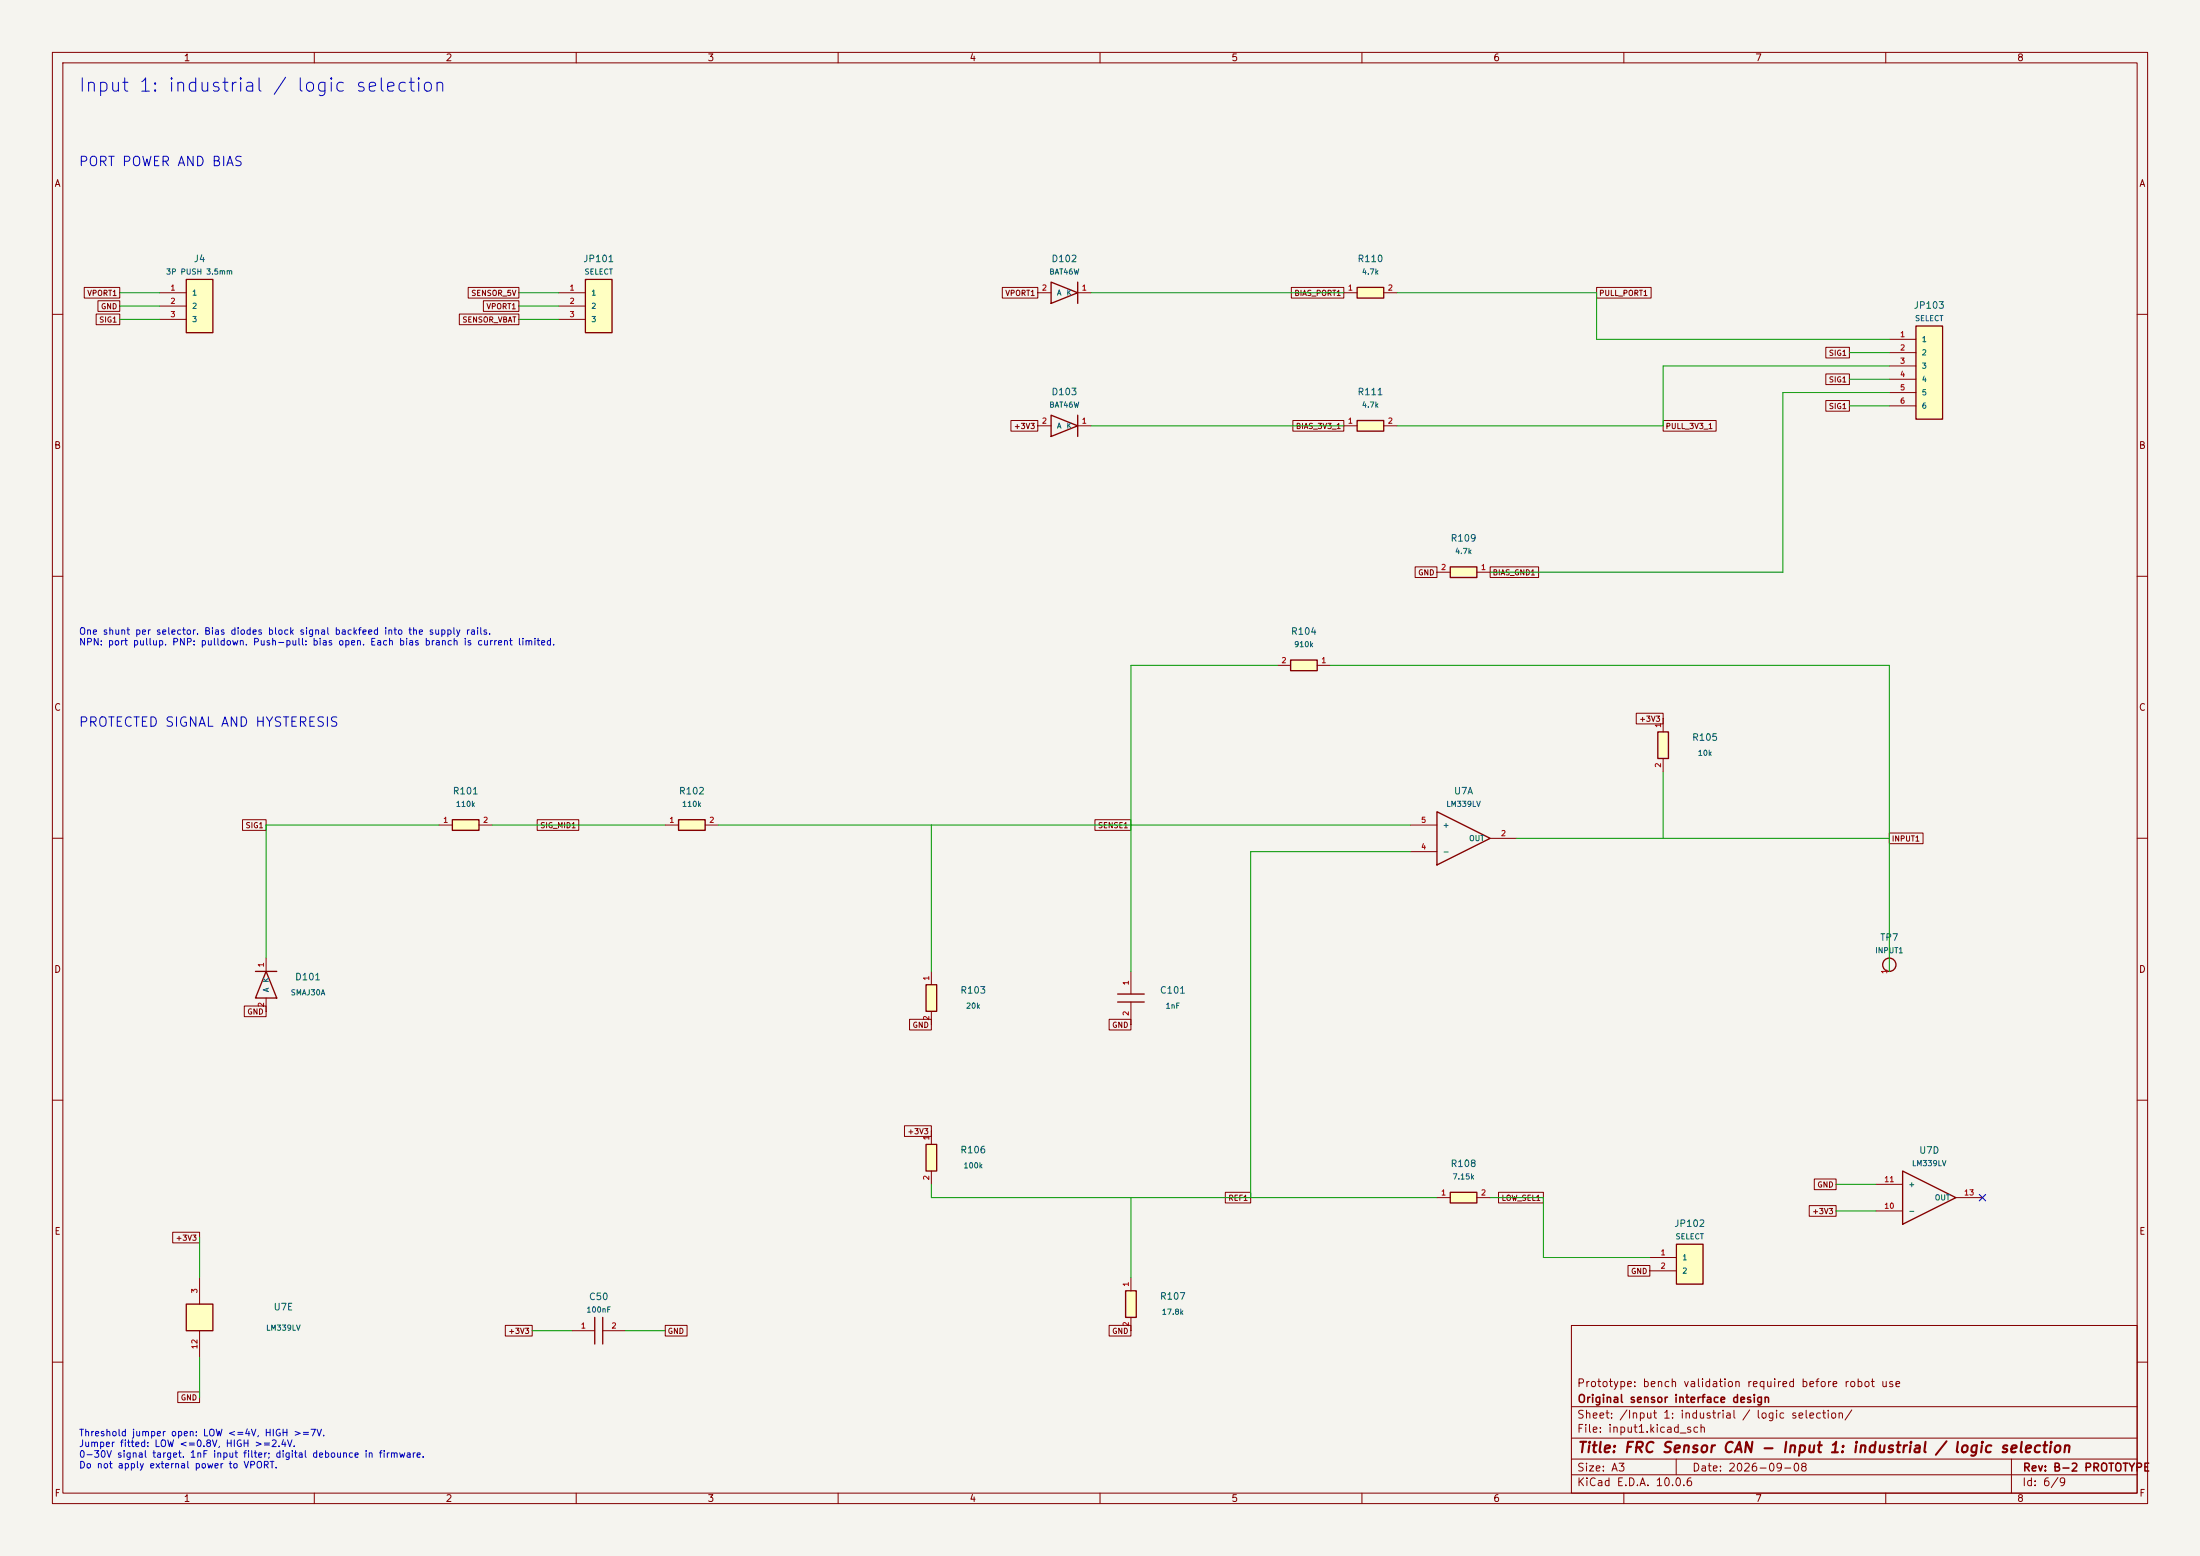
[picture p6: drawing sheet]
(kicad_sch (version 20250114) (generator "eeschema") (paper "A3")
(title_block (title "FRC Sensor CAN - Input 1: industrial / logic selection") (date "2026-09-08") (rev "B-2 PROTOTYPE") (company "Original sensor interface design") (comment 1 "Prototype: bench validation required before robot use"))
(lib_symbols
(symbol "FRC_Sensor_CAN:C" (pin_names (offset 1.016)) (in_bom yes) (on_board yes)
(property "Reference" "C" (at 0 10 0) (effects (font (size 1.27 1.27))))
(property "Value" "C" (at 0 7 0) (effects (font (size 1.27 1.27))))
(property "Footprint" "" (at 0 0 0) (effects (font (size 1.27 1.27)) (hide yes)))
(property "Datasheet" "" (at 0 0 0) (effects (font (size 1.27 1.27)) (hide yes)))
(symbol "C_1_1" (polyline (pts (xy -0.762 -2.54) (xy -0.762 2.54)) (stroke (width 0.254) (type default)) (fill (type none)))(polyline (pts (xy 0.762 -2.54) (xy 0.762 2.54)) (stroke (width 0.254) (type default)) (fill (type none)))
(pin passive line (at -5.08 0 0) (length 4.318) (name "" (effects (font (size 1.016 1.016)))) (number "1" (effects (font (size 1.016 1.016)))))
(pin passive line (at 5.08 0 180) (length 4.318) (name "" (effects (font (size 1.016 1.016)))) (number "2" (effects (font (size 1.016 1.016)))))))
(symbol "FRC_Sensor_CAN:COMP4" (pin_names (offset 1.016)) (in_bom yes) (on_board yes)
(property "Reference" "U" (at 0 10 0) (effects (font (size 1.27 1.27))))
(property "Value" "COMP4" (at 0 7 0) (effects (font (size 1.27 1.27))))
(property "Footprint" "" (at 0 0 0) (effects (font (size 1.27 1.27)) (hide yes)))
(property "Datasheet" "" (at 0 0 0) (effects (font (size 1.27 1.27)) (hide yes)))
(symbol "COMP4_1_1" (polyline (pts (xy -5.08 -5.08) (xy -5.08 5.08) (xy 5.08 0) (xy -5.08 -5.08)) (stroke (width 0.254) (type default)) (fill (type none)))
(pin input line (at -10.16 2.54 0) (length 5.08) (name "+" (effects (font (size 1.016 1.016)))) (number "5" (effects (font (size 1.016 1.016)))))
(pin input line (at -10.16 -2.54 0) (length 5.08) (name "-" (effects (font (size 1.016 1.016)))) (number "4" (effects (font (size 1.016 1.016)))))
(pin open_collector line (at 10.16 0 180) (length 5.08) (name "OUT" (effects (font (size 1.016 1.016)))) (number "2" (effects (font (size 1.016 1.016))))))
(symbol "COMP4_2_1" (polyline (pts (xy -5.08 -5.08) (xy -5.08 5.08) (xy 5.08 0) (xy -5.08 -5.08)) (stroke (width 0.254) (type default)) (fill (type none)))
(pin input line (at -10.16 2.54 0) (length 5.08) (name "+" (effects (font (size 1.016 1.016)))) (number "7" (effects (font (size 1.016 1.016)))))
(pin input line (at -10.16 -2.54 0) (length 5.08) (name "-" (effects (font (size 1.016 1.016)))) (number "6" (effects (font (size 1.016 1.016)))))
(pin open_collector line (at 10.16 0 180) (length 5.08) (name "OUT" (effects (font (size 1.016 1.016)))) (number "1" (effects (font (size 1.016 1.016))))))
(symbol "COMP4_3_1" (polyline (pts (xy -5.08 -5.08) (xy -5.08 5.08) (xy 5.08 0) (xy -5.08 -5.08)) (stroke (width 0.254) (type default)) (fill (type none)))
(pin input line (at -10.16 2.54 0) (length 5.08) (name "+" (effects (font (size 1.016 1.016)))) (number "9" (effects (font (size 1.016 1.016)))))
(pin input line (at -10.16 -2.54 0) (length 5.08) (name "-" (effects (font (size 1.016 1.016)))) (number "8" (effects (font (size 1.016 1.016)))))
(pin open_collector line (at 10.16 0 180) (length 5.08) (name "OUT" (effects (font (size 1.016 1.016)))) (number "14" (effects (font (size 1.016 1.016))))))
(symbol "COMP4_4_1" (polyline (pts (xy -5.08 -5.08) (xy -5.08 5.08) (xy 5.08 0) (xy -5.08 -5.08)) (stroke (width 0.254) (type default)) (fill (type none)))
(pin input line (at -10.16 2.54 0) (length 5.08) (name "+" (effects (font (size 1.016 1.016)))) (number "11" (effects (font (size 1.016 1.016)))))
(pin input line (at -10.16 -2.54 0) (length 5.08) (name "-" (effects (font (size 1.016 1.016)))) (number "10" (effects (font (size 1.016 1.016)))))
(pin open_collector line (at 10.16 0 180) (length 5.08) (name "OUT" (effects (font (size 1.016 1.016)))) (number "13" (effects (font (size 1.016 1.016))))))
(symbol "COMP4_5_1" (rectangle (start -2.54 2.54) (end 2.54 -2.54) (stroke (width .254) (type default)) (fill (type background)))
(pin power_in line (at 0 7.62 270) (length 5.08) (name "" (effects (font (size 1.016 1.016)))) (number "3" (effects (font (size 1.016 1.016)))))
(pin power_in line (at 0 -7.62 90) (length 5.08) (name "" (effects (font (size 1.016 1.016)))) (number "12" (effects (font (size 1.016 1.016)))))))
(symbol "FRC_Sensor_CAN:CONN2" (pin_names (offset 1.016)) (in_bom yes) (on_board yes)
(property "Reference" "J" (at 0 10 0) (effects (font (size 1.27 1.27))))
(property "Value" "CONN2" (at 0 7 0) (effects (font (size 1.27 1.27))))
(property "Footprint" "" (at 0 0 0) (effects (font (size 1.27 1.27)) (hide yes)))
(property "Datasheet" "" (at 0 0 0) (effects (font (size 1.27 1.27)) (hide yes)))
(symbol "CONN2_1_1" (rectangle (start -2.54 3.81) (end 2.54 -3.81) (stroke (width .254) (type default)) (fill (type background)))
(pin passive line (at -7.62 1.27 0) (length 5.08) (name "1" (effects (font (size 1.016 1.016)))) (number "1" (effects (font (size 1.016 1.016)))))
(pin passive line (at -7.62 -1.27 0) (length 5.08) (name "2" (effects (font (size 1.016 1.016)))) (number "2" (effects (font (size 1.016 1.016)))))))
(symbol "FRC_Sensor_CAN:CONN3" (pin_names (offset 1.016)) (in_bom yes) (on_board yes)
(property "Reference" "J" (at 0 10 0) (effects (font (size 1.27 1.27))))
(property "Value" "CONN3" (at 0 7 0) (effects (font (size 1.27 1.27))))
(property "Footprint" "" (at 0 0 0) (effects (font (size 1.27 1.27)) (hide yes)))
(property "Datasheet" "" (at 0 0 0) (effects (font (size 1.27 1.27)) (hide yes)))
(symbol "CONN3_1_1" (rectangle (start -2.54 5.08) (end 2.54 -5.08) (stroke (width .254) (type default)) (fill (type background)))
(pin passive line (at -7.62 2.54 0) (length 5.08) (name "1" (effects (font (size 1.016 1.016)))) (number "1" (effects (font (size 1.016 1.016)))))
(pin passive line (at -7.62 0 0) (length 5.08) (name "2" (effects (font (size 1.016 1.016)))) (number "2" (effects (font (size 1.016 1.016)))))
(pin passive line (at -7.62 -2.54 0) (length 5.08) (name "3" (effects (font (size 1.016 1.016)))) (number "3" (effects (font (size 1.016 1.016)))))))
(symbol "FRC_Sensor_CAN:CONN6" (pin_names (offset 1.016)) (in_bom yes) (on_board yes)
(property "Reference" "J" (at 0 10 0) (effects (font (size 1.27 1.27))))
(property "Value" "CONN6" (at 0 7 0) (effects (font (size 1.27 1.27))))
(property "Footprint" "" (at 0 0 0) (effects (font (size 1.27 1.27)) (hide yes)))
(property "Datasheet" "" (at 0 0 0) (effects (font (size 1.27 1.27)) (hide yes)))
(symbol "CONN6_1_1" (rectangle (start -2.54 8.89) (end 2.54 -8.89) (stroke (width .254) (type default)) (fill (type background)))
(pin passive line (at -7.62 6.35 0) (length 5.08) (name "1" (effects (font (size 1.016 1.016)))) (number "1" (effects (font (size 1.016 1.016)))))
(pin passive line (at -7.62 3.81 0) (length 5.08) (name "2" (effects (font (size 1.016 1.016)))) (number "2" (effects (font (size 1.016 1.016)))))
(pin passive line (at -7.62 1.27 0) (length 5.08) (name "3" (effects (font (size 1.016 1.016)))) (number "3" (effects (font (size 1.016 1.016)))))
(pin passive line (at -7.62 -1.27 0) (length 5.08) (name "4" (effects (font (size 1.016 1.016)))) (number "4" (effects (font (size 1.016 1.016)))))
(pin passive line (at -7.62 -3.81 0) (length 5.08) (name "5" (effects (font (size 1.016 1.016)))) (number "5" (effects (font (size 1.016 1.016)))))
(pin passive line (at -7.62 -6.35 0) (length 5.08) (name "6" (effects (font (size 1.016 1.016)))) (number "6" (effects (font (size 1.016 1.016)))))))
(symbol "FRC_Sensor_CAN:D" (pin_names (offset 1.016)) (in_bom yes) (on_board yes)
(property "Reference" "D" (at 0 10 0) (effects (font (size 1.27 1.27))))
(property "Value" "D" (at 0 7 0) (effects (font (size 1.27 1.27))))
(property "Footprint" "" (at 0 0 0) (effects (font (size 1.27 1.27)) (hide yes)))
(property "Datasheet" "" (at 0 0 0) (effects (font (size 1.27 1.27)) (hide yes)))
(symbol "D_1_1" (polyline (pts (xy -2.54 -2.032) (xy -2.54 2.032) (xy 2.54 0) (xy -2.54 -2.032)) (stroke (width 0.254) (type default)) (fill (type none)))(polyline (pts (xy 2.54 -2.032) (xy 2.54 2.032)) (stroke (width 0.254) (type default)) (fill (type none)))
(pin passive line (at -5.08 0 0) (length 2.54) (name "A" (effects (font (size 1.016 1.016)))) (number "2" (effects (font (size 1.016 1.016)))))
(pin passive line (at 5.08 0 180) (length 2.54) (name "K" (effects (font (size 1.016 1.016)))) (number "1" (effects (font (size 1.016 1.016)))))))
(symbol "FRC_Sensor_CAN:R" (pin_names (offset 1.016)) (in_bom yes) (on_board yes)
(property "Reference" "R" (at 0 10 0) (effects (font (size 1.27 1.27))))
(property "Value" "R" (at 0 7 0) (effects (font (size 1.27 1.27))))
(property "Footprint" "" (at 0 0 0) (effects (font (size 1.27 1.27)) (hide yes)))
(property "Datasheet" "" (at 0 0 0) (effects (font (size 1.27 1.27)) (hide yes)))
(symbol "R_1_1" (rectangle (start -2.54 1.016) (end 2.54 -1.016) (stroke (width .254) (type default)) (fill (type background)))
(pin passive line (at -5.08 0 0) (length 2.54) (name "" (effects (font (size 1.016 1.016)))) (number "1" (effects (font (size 1.016 1.016)))))
(pin passive line (at 5.08 0 180) (length 2.54) (name "" (effects (font (size 1.016 1.016)))) (number "2" (effects (font (size 1.016 1.016)))))))
(symbol "FRC_Sensor_CAN:TP" (pin_names (offset 1.016)) (in_bom yes) (on_board yes)
(property "Reference" "TP" (at 0 10 0) (effects (font (size 1.27 1.27))))
(property "Value" "TP" (at 0 7 0) (effects (font (size 1.27 1.27))))
(property "Footprint" "" (at 0 0 0) (effects (font (size 1.27 1.27)) (hide yes)))
(property "Datasheet" "" (at 0 0 0) (effects (font (size 1.27 1.27)) (hide yes)))
(symbol "TP_1_1" (circle (center 0 1.27) (radius 1.27) (stroke (width .254) (type default)) (fill (type none)))
(pin passive line (at 0 0 90) (length 0) (name "" (effects (font (size 1.016 1.016)))) (number "1" (effects (font (size 1.016 1.016))))))))
(text "Input 1: industrial / logic selection" (at 15 15 0) (effects (font (size 2.54 2.54)) (justify left top)))
(text "PORT POWER AND BIAS" (at 15 30 0) (effects (font (size 1.8 1.8)) (justify left top)))
(wire (pts (xy 30.48 55.88) (xy 22.86 55.88)) (stroke (width 0) (type default)))
(global_label "VPORT1" (shape passive) (at 22.86 55.88 0) (effects (font (size 1.016 1.016)) (justify right)) (property "Intersheetrefs" "${INTERSHEET_REFS}" (at 22.86 55.88 0) (effects (font (size 1.27 1.27)) (hide yes))))
(wire (pts (xy 30.48 58.42) (xy 22.86 58.42)) (stroke (width 0) (type default)))
(global_label "GND" (shape passive) (at 22.86 58.42 0) (effects (font (size 1.016 1.016)) (justify right)) (property "Intersheetrefs" "${INTERSHEET_REFS}" (at 22.86 58.42 0) (effects (font (size 1.27 1.27)) (hide yes))))
(wire (pts (xy 30.48 60.96) (xy 22.86 60.96)) (stroke (width 0) (type default)))
(global_label "SIG1" (shape passive) (at 22.86 60.96 0) (effects (font (size 1.016 1.016)) (justify right)) (property "Intersheetrefs" "${INTERSHEET_REFS}" (at 22.86 60.96 0) (effects (font (size 1.27 1.27)) (hide yes))))
(symbol (lib_id "FRC_Sensor_CAN:CONN3") (at 38.1 58.42 0) (unit 1) (in_bom yes) (on_board yes) (dnp no) (property "Reference" "J4" (at 38.1 49.38 0) (effects (font (size 1.27 1.27))))(property "Value" "3P PUSH 3.5mm" (at 38.1 51.88 0) (effects (font (size 1.016 1.016))))(property "Footprint" "FRC_Sensor_CAN:Weidmuller_LSF_90_3P" (at 38.1 58.42 0) (effects (font (size 1.27 1.27)) (hide yes)))(property "Datasheet" "" (at 38.1 58.42 0) (effects (font (size 1.27 1.27)) (hide yes)))(property "MPN" "1824430000" (at 38.1 58.42 0) (effects (font (size 1.27 1.27)) (hide yes)))(property "Notes" "Horizontal /90 push-in; 8 mm strip, 7 mm pin-row spacing, two solder pins per pole." (at 38.1 58.42 0) (effects (font (size 1.27 1.27)) (hide yes)))(pin "1")(pin "2")(pin "3") )
(wire (pts (xy 106.68 55.88) (xy 99.06 55.88)) (stroke (width 0) (type default)))
(global_label "SENSOR_5V" (shape passive) (at 99.06 55.88 0) (effects (font (size 1.016 1.016)) (justify right)) (property "Intersheetrefs" "${INTERSHEET_REFS}" (at 99.06 55.88 0) (effects (font (size 1.27 1.27)) (hide yes))))
(wire (pts (xy 106.68 58.42) (xy 99.06 58.42)) (stroke (width 0) (type default)))
(global_label "VPORT1" (shape passive) (at 99.06 58.42 0) (effects (font (size 1.016 1.016)) (justify right)) (property "Intersheetrefs" "${INTERSHEET_REFS}" (at 99.06 58.42 0) (effects (font (size 1.27 1.27)) (hide yes))))
(wire (pts (xy 106.68 60.96) (xy 99.06 60.96)) (stroke (width 0) (type default)))
(global_label "SENSOR_VBAT" (shape passive) (at 99.06 60.96 0) (effects (font (size 1.016 1.016)) (justify right)) (property "Intersheetrefs" "${INTERSHEET_REFS}" (at 99.06 60.96 0) (effects (font (size 1.27 1.27)) (hide yes))))
(symbol (lib_id "FRC_Sensor_CAN:CONN3") (at 114.3 58.42 0) (unit 1) (in_bom yes) (on_board yes) (dnp no) (property "Reference" "JP101" (at 114.3 49.38 0) (effects (font (size 1.27 1.27))))(property "Value" "SELECT" (at 114.3 51.88 0) (effects (font (size 1.016 1.016))))(property "Footprint" "FRC_Sensor_CAN:PinHeader_1x03_P2.00mm_Vertical" (at 114.3 58.42 0) (effects (font (size 1.27 1.27)) (hide yes)))(property "Datasheet" "" (at 114.3 58.42 0) (effects (font (size 1.27 1.27)) (hide yes)))(property "MPN" "M22-2010305" (at 114.3 58.42 0) (effects (font (size 1.27 1.27)) (hide yes)))(property "Notes" "Fit ONE shunt: 1-2=5V, 2-3=VBAT. Never bridge all pins." (at 114.3 58.42 0) (effects (font (size 1.27 1.27)) (hide yes)))(pin "1")(pin "2")(pin "3") )
(wire (pts (xy 360.68 67.31) (xy 353.06 67.31)) (stroke (width 0) (type default)))
(global_label "SIG1" (shape passive) (at 353.06 67.31 0) (effects (font (size 1.016 1.016)) (justify right)) (property "Intersheetrefs" "${INTERSHEET_REFS}" (at 353.06 67.31 0) (effects (font (size 1.27 1.27)) (hide yes))))
(wire (pts (xy 360.68 72.39) (xy 353.06 72.39)) (stroke (width 0) (type default)))
(global_label "SIG1" (shape passive) (at 353.06 72.39 0) (effects (font (size 1.016 1.016)) (justify right)) (property "Intersheetrefs" "${INTERSHEET_REFS}" (at 353.06 72.39 0) (effects (font (size 1.27 1.27)) (hide yes))))
(wire (pts (xy 360.68 77.47) (xy 353.06 77.47)) (stroke (width 0) (type default)))
(global_label "SIG1" (shape passive) (at 353.06 77.47 0) (effects (font (size 1.016 1.016)) (justify right)) (property "Intersheetrefs" "${INTERSHEET_REFS}" (at 353.06 77.47 0) (effects (font (size 1.27 1.27)) (hide yes))))
(symbol (lib_id "FRC_Sensor_CAN:CONN6") (at 368.3 71.12 0) (unit 1) (in_bom yes) (on_board yes) (dnp no) (property "Reference" "JP103" (at 368.3 58.27 0) (effects (font (size 1.27 1.27))))(property "Value" "SELECT" (at 368.3 60.77 0) (effects (font (size 1.016 1.016))))(property "Footprint" "FRC_Sensor_CAN:PinHeader_2x03_P2.00mm_Vertical" (at 368.3 71.12 0) (effects (font (size 1.27 1.27)) (hide yes)))(property "Datasheet" "" (at 368.3 71.12 0) (effects (font (size 1.27 1.27)) (hide yes)))(property "MPN" "M22-2020305" (at 368.3 71.12 0) (effects (font (size 1.27 1.27)) (hide yes)))(property "Notes" "ONE horizontal shunt only:1-2=port pullup,3-4=3V3 pullup,5-6=pulldown. Open=driven input." (at 368.3 71.12 0) (effects (font (size 1.27 1.27)) (hide yes)))(pin "1")(pin "2")(pin "3")(pin "4")(pin "5")(pin "6") )
(symbol (lib_id "FRC_Sensor_CAN:D") (at 203.2 55.88 0) (unit 1) (in_bom yes) (on_board yes) (dnp no) (property "Reference" "D102" (at 203.2 49.38 0) (effects (font (size 1.27 1.27))))(property "Value" "BAT46W" (at 203.2 51.88 0) (effects (font (size 1.016 1.016))))(property "Footprint" "FRC_Sensor_CAN:D_SOD-123" (at 203.2 55.88 0) (effects (font (size 1.27 1.27)) (hide yes)))(property "Datasheet" "" (at 203.2 55.88 0) (effects (font (size 1.27 1.27)) (hide yes)))(property "MPN" "BAT46W-E3-18" (at 203.2 55.88 0) (effects (font (size 1.27 1.27)) (hide yes)))(property "Notes" "" (at 203.2 55.88 0) (effects (font (size 1.27 1.27)) (hide yes)))(pin "2")(pin "1") )
(symbol (lib_id "FRC_Sensor_CAN:R") (at 261.62 55.88 0) (unit 1) (in_bom yes) (on_board yes) (dnp no) (property "Reference" "R110" (at 261.62 49.38 0) (effects (font (size 1.27 1.27))))(property "Value" "4.7k" (at 261.62 51.88 0) (effects (font (size 1.016 1.016))))(property "Footprint" "FRC_Sensor_CAN:R_0805_2012Metric" (at 261.62 55.88 0) (effects (font (size 1.27 1.27)) (hide yes)))(property "Datasheet" "" (at 261.62 55.88 0) (effects (font (size 1.27 1.27)) (hide yes)))(property "MPN" "0805W8F4701T5E" (at 261.62 55.88 0) (effects (font (size 1.27 1.27)) (hide yes)))(property "Notes" "Port pullup. Limits current even with multiple bias shunts fitted. Rev B-2: same-value factory sourcing equivalent." (at 261.62 55.88 0) (effects (font (size 1.27 1.27)) (hide yes)))(pin "1")(pin "2") )
(global_label "VPORT1" (shape passive) (at 198.12 55.88 0) (effects (font (size 1.016 1.016)) (justify right)) (property "Intersheetrefs" "${INTERSHEET_REFS}" (at 198.12 55.88 0) (effects (font (size 1.27 1.27)) (hide yes))))
(wire (pts (xy 208.28 55.88) (xy 256.54 55.88)) (stroke (width 0) (type default)))
(global_label "BIAS_PORT1" (shape passive) (at 256.54 55.88 0) (effects (font (size 1.016 1.016)) (justify right)) (property "Intersheetrefs" "${INTERSHEET_REFS}" (at 256.54 55.88 0) (effects (font (size 1.27 1.27)) (hide yes))))
(wire (pts (xy 266.7 55.88) (xy 304.8 55.88)) (stroke (width 0) (type default)))
(wire (pts (xy 304.8 55.88) (xy 304.8 64.77)) (stroke (width 0) (type default)))
(wire (pts (xy 304.8 64.77) (xy 360.68 64.77)) (stroke (width 0) (type default)))
(global_label "PULL_PORT1" (shape passive) (at 304.8 55.88 180) (effects (font (size 1.016 1.016)) (justify left)) (property "Intersheetrefs" "${INTERSHEET_REFS}" (at 304.8 55.88 0) (effects (font (size 1.27 1.27)) (hide yes))))
(symbol (lib_id "FRC_Sensor_CAN:D") (at 203.2 81.28 0) (unit 1) (in_bom yes) (on_board yes) (dnp no) (property "Reference" "D103" (at 203.2 74.78 0) (effects (font (size 1.27 1.27))))(property "Value" "BAT46W" (at 203.2 77.28 0) (effects (font (size 1.016 1.016))))(property "Footprint" "FRC_Sensor_CAN:D_SOD-123" (at 203.2 81.28 0) (effects (font (size 1.27 1.27)) (hide yes)))(property "Datasheet" "" (at 203.2 81.28 0) (effects (font (size 1.27 1.27)) (hide yes)))(property "MPN" "BAT46W-E3-18" (at 203.2 81.28 0) (effects (font (size 1.27 1.27)) (hide yes)))(property "Notes" "" (at 203.2 81.28 0) (effects (font (size 1.27 1.27)) (hide yes)))(pin "2")(pin "1") )
(symbol (lib_id "FRC_Sensor_CAN:R") (at 261.62 81.28 0) (unit 1) (in_bom yes) (on_board yes) (dnp no) (property "Reference" "R111" (at 261.62 74.78 0) (effects (font (size 1.27 1.27))))(property "Value" "4.7k" (at 261.62 77.28 0) (effects (font (size 1.016 1.016))))(property "Footprint" "FRC_Sensor_CAN:R_0805_2012Metric" (at 261.62 81.28 0) (effects (font (size 1.27 1.27)) (hide yes)))(property "Datasheet" "" (at 261.62 81.28 0) (effects (font (size 1.27 1.27)) (hide yes)))(property "MPN" "0805W8F4701T5E" (at 261.62 81.28 0) (effects (font (size 1.27 1.27)) (hide yes)))(property "Notes" "Logic pullup. Prevents a bias jumper error from shorting the 3.3V rail. Rev B-2: same-value factory sourcing equivalent." (at 261.62 81.28 0) (effects (font (size 1.27 1.27)) (hide yes)))(pin "1")(pin "2") )
(global_label "+3V3" (shape passive) (at 198.12 81.28 0) (effects (font (size 1.016 1.016)) (justify right)) (property "Intersheetrefs" "${INTERSHEET_REFS}" (at 198.12 81.28 0) (effects (font (size 1.27 1.27)) (hide yes))))
(wire (pts (xy 208.28 81.28) (xy 256.54 81.28)) (stroke (width 0) (type default)))
(global_label "BIAS_3V3_1" (shape passive) (at 256.54 81.28 0) (effects (font (size 1.016 1.016)) (justify right)) (property "Intersheetrefs" "${INTERSHEET_REFS}" (at 256.54 81.28 0) (effects (font (size 1.27 1.27)) (hide yes))))
(wire (pts (xy 266.7 81.28) (xy 317.5 81.28)) (stroke (width 0) (type default)))
(wire (pts (xy 317.5 81.28) (xy 317.5 69.85)) (stroke (width 0) (type default)))
(wire (pts (xy 317.5 69.85) (xy 360.68 69.85)) (stroke (width 0) (type default)))
(global_label "PULL_3V3_1" (shape passive) (at 317.5 81.28 180) (effects (font (size 1.016 1.016)) (justify left)) (property "Intersheetrefs" "${INTERSHEET_REFS}" (at 317.5 81.28 0) (effects (font (size 1.27 1.27)) (hide yes))))
(symbol (lib_id "FRC_Sensor_CAN:R") (at 279.4 109.22 180) (unit 1) (in_bom yes) (on_board yes) (dnp no) (property "Reference" "R109" (at 279.4 102.72 0) (effects (font (size 1.27 1.27))))(property "Value" "4.7k" (at 279.4 105.22 0) (effects (font (size 1.016 1.016))))(property "Footprint" "FRC_Sensor_CAN:R_2010_5025Metric" (at 279.4 109.22 0) (effects (font (size 1.27 1.27)) (hide yes)))(property "Datasheet" "" (at 279.4 109.22 0) (effects (font (size 1.27 1.27)) (hide yes)))(property "MPN" "RC2010FK-074K7L" (at 279.4 109.22 0) (effects (font (size 1.27 1.27)) (hide yes)))(property "Notes" "Pulldown: >=0.75W; about0.193W at30V. Each bias branch has its own limiting resistor." (at 279.4 109.22 0) (effects (font (size 1.27 1.27)) (hide yes)))(pin "1")(pin "2") )
(wire (pts (xy 284.48 109.22) (xy 340.36 109.22)) (stroke (width 0) (type default)))
(wire (pts (xy 340.36 109.22) (xy 340.36 74.93)) (stroke (width 0) (type default)))
(wire (pts (xy 340.36 74.93) (xy 360.68 74.93)) (stroke (width 0) (type default)))
(global_label "BIAS_GND1" (shape passive) (at 284.48 109.22 180) (effects (font (size 1.016 1.016)) (justify left)) (property "Intersheetrefs" "${INTERSHEET_REFS}" (at 284.48 109.22 0) (effects (font (size 1.27 1.27)) (hide yes))))
(global_label "GND" (shape passive) (at 274.32 109.22 0) (effects (font (size 1.016 1.016)) (justify right)) (property "Intersheetrefs" "${INTERSHEET_REFS}" (at 274.32 109.22 0) (effects (font (size 1.27 1.27)) (hide yes))))
(text "One shunt per selector. Bias diodes block signal backfeed into the supply rails.\nNPN: port pullup. PNP: pulldown. Push-pull: bias open. Each bias branch is current limited." (at 15 120 0) (effects (font (size 1.27 1.27)) (justify left top)))
(text "PROTECTED SIGNAL AND HYSTERESIS" (at 15 137 0) (effects (font (size 1.8 1.8)) (justify left top)))
(symbol (lib_id "FRC_Sensor_CAN:R") (at 88.9 157.48 0) (unit 1) (in_bom yes) (on_board yes) (dnp no) (property "Reference" "R101" (at 88.9 150.98 0) (effects (font (size 1.27 1.27))))(property "Value" "110k" (at 88.9 153.48 0) (effects (font (size 1.016 1.016))))(property "Footprint" "FRC_Sensor_CAN:R_0805_2012Metric" (at 88.9 157.48 0) (effects (font (size 1.27 1.27)) (hide yes)))(property "Datasheet" "" (at 88.9 157.48 0) (effects (font (size 1.27 1.27)) (hide yes)))(property "MPN" "RC0805FR-07110KL" (at 88.9 157.48 0) (effects (font (size 1.27 1.27)) (hide yes)))(property "Notes" "" (at 88.9 157.48 0) (effects (font (size 1.27 1.27)) (hide yes)))(pin "1")(pin "2") )
(symbol (lib_id "FRC_Sensor_CAN:R") (at 132.08 157.48 0) (unit 1) (in_bom yes) (on_board yes) (dnp no) (property "Reference" "R102" (at 132.08 150.98 0) (effects (font (size 1.27 1.27))))(property "Value" "110k" (at 132.08 153.48 0) (effects (font (size 1.016 1.016))))(property "Footprint" "FRC_Sensor_CAN:R_0805_2012Metric" (at 132.08 157.48 0) (effects (font (size 1.27 1.27)) (hide yes)))(property "Datasheet" "" (at 132.08 157.48 0) (effects (font (size 1.27 1.27)) (hide yes)))(property "MPN" "RC0805FR-07110KL" (at 132.08 157.48 0) (effects (font (size 1.27 1.27)) (hide yes)))(property "Notes" "" (at 132.08 157.48 0) (effects (font (size 1.27 1.27)) (hide yes)))(pin "1")(pin "2") )
(symbol (lib_id "FRC_Sensor_CAN:D") (at 50.8 187.96 90) (unit 1) (in_bom yes) (on_board yes) (dnp no) (property "Reference" "D101" (at 58.8 186.46 90) (effects (font (size 1.27 1.27))))(property "Value" "SMAJ30A" (at 58.8 189.46 90) (effects (font (size 1.016 1.016))))(property "Footprint" "FRC_Sensor_CAN:D_SMA" (at 50.8 187.96 0) (effects (font (size 1.27 1.27)) (hide yes)))(property "Datasheet" "" (at 50.8 187.96 0) (effects (font (size 1.27 1.27)) (hide yes)))(property "MPN" "SMAJ30A" (at 50.8 187.96 0) (effects (font (size 1.27 1.27)) (hide yes)))(property "Notes" "30V working standoff; unidirectional transient clamp." (at 50.8 187.96 0) (effects (font (size 1.27 1.27)) (hide yes)))(pin "2")(pin "1") )
(symbol (lib_id "FRC_Sensor_CAN:R") (at 177.8 190.5 270) (unit 1) (in_bom yes) (on_board yes) (dnp no) (property "Reference" "R103" (at 185.8 189 90) (effects (font (size 1.27 1.27))))(property "Value" "20k" (at 185.8 192 90) (effects (font (size 1.016 1.016))))(property "Footprint" "FRC_Sensor_CAN:R_0805_2012Metric" (at 177.8 190.5 0) (effects (font (size 1.27 1.27)) (hide yes)))(property "Datasheet" "" (at 177.8 190.5 0) (effects (font (size 1.27 1.27)) (hide yes)))(property "MPN" "RC0805FR-0720KL" (at 177.8 190.5 0) (effects (font (size 1.27 1.27)) (hide yes)))(property "Notes" "" (at 177.8 190.5 0) (effects (font (size 1.27 1.27)) (hide yes)))(pin "1")(pin "2") )
(symbol (lib_id "FRC_Sensor_CAN:C") (at 215.9 190.5 270) (unit 1) (in_bom yes) (on_board yes) (dnp no) (property "Reference" "C101" (at 223.9 189 90) (effects (font (size 1.27 1.27))))(property "Value" "1nF" (at 223.9 192 90) (effects (font (size 1.016 1.016))))(property "Footprint" "FRC_Sensor_CAN:C_0805_2012Metric" (at 215.9 190.5 0) (effects (font (size 1.27 1.27)) (hide yes)))(property "Datasheet" "" (at 215.9 190.5 0) (effects (font (size 1.27 1.27)) (hide yes)))(property "MPN" "CC0805JRNPO9BN102" (at 215.9 190.5 0) (effects (font (size 1.27 1.27)) (hide yes)))(property "Notes" "" (at 215.9 190.5 0) (effects (font (size 1.27 1.27)) (hide yes)))(pin "1")(pin "2") )
(symbol (lib_id "FRC_Sensor_CAN:COMP4") (at 279.4 160.02 0) (unit 1) (in_bom yes) (on_board yes) (dnp no) (property "Reference" "U7" (at 279.4 150.98 0) (effects (font (size 1.27 1.27))))(property "Value" "LM339LV" (at 279.4 153.48 0) (effects (font (size 1.016 1.016))))(property "Footprint" "FRC_Sensor_CAN:SOIC-14_3.9x8.7mm_P1.27mm" (at 279.4 160.02 0) (effects (font (size 1.27 1.27)) (hide yes)))(property "Datasheet" "" (at 279.4 160.02 0) (effects (font (size 1.27 1.27)) (hide yes)))(property "MPN" "LM339LVDR" (at 279.4 160.02 0) (effects (font (size 1.27 1.27)) (hide yes)))(property "Notes" "Rail-to-rail failsafe comparator on regulated 3V3. 0-30V signal is divided before this pin; NOT a 30V supply IC. Same SO14 pin assignment as LM2901B." (at 279.4 160.02 0) (effects (font (size 1.27 1.27)) (hide yes)))(pin "5")(pin "4")(pin "2") )
(symbol (lib_id "FRC_Sensor_CAN:R") (at 248.92000000000002 127.0 180) (unit 1) (in_bom yes) (on_board yes) (dnp no) (property "Reference" "R104" (at 248.92 120.5 0) (effects (font (size 1.27 1.27))))(property "Value" "910k" (at 248.92 123 0) (effects (font (size 1.016 1.016))))(property "Footprint" "FRC_Sensor_CAN:R_0805_2012Metric" (at 248.92 127 0) (effects (font (size 1.27 1.27)) (hide yes)))(property "Datasheet" "" (at 248.92 127 0) (effects (font (size 1.27 1.27)) (hide yes)))(property "MPN" "RC0805FR-07910KL" (at 248.92 127 0) (effects (font (size 1.27 1.27)) (hide yes)))(property "Notes" "" (at 248.92 127 0) (effects (font (size 1.27 1.27)) (hide yes)))(pin "1")(pin "2") )
(symbol (lib_id "FRC_Sensor_CAN:R") (at 317.5 142.24 270) (unit 1) (in_bom yes) (on_board yes) (dnp no) (property "Reference" "R105" (at 325.5 140.74 90) (effects (font (size 1.27 1.27))))(property "Value" "10k" (at 325.5 143.74 90) (effects (font (size 1.016 1.016))))(property "Footprint" "FRC_Sensor_CAN:R_0805_2012Metric" (at 317.5 142.24 0) (effects (font (size 1.27 1.27)) (hide yes)))(property "Datasheet" "" (at 317.5 142.24 0) (effects (font (size 1.27 1.27)) (hide yes)))(property "MPN" "0805W8F1002T5E" (at 317.5 142.24 0) (effects (font (size 1.27 1.27)) (hide yes)))(property "Notes" " Rev B-2: same-value factory sourcing equivalent." (at 317.5 142.24 0) (effects (font (size 1.27 1.27)) (hide yes)))(pin "1")(pin "2") )
(global_label "SIG1" (shape passive) (at 50.8 157.48 0) (effects (font (size 1.016 1.016)) (justify right)) (property "Intersheetrefs" "${INTERSHEET_REFS}" (at 50.8 157.48 0) (effects (font (size 1.27 1.27)) (hide yes))))
(wire (pts (xy 50.8 157.48) (xy 83.82 157.48)) (stroke (width 0) (type default)))
(wire (pts (xy 50.8 157.48) (xy 50.8 182.88)) (stroke (width 0) (type default)))
(junction (at 50.8 157.48) (diameter 0) (color 0 0 0 0))
(global_label "GND" (shape passive) (at 50.8 193.04 0) (effects (font (size 1.016 1.016)) (justify right)) (property "Intersheetrefs" "${INTERSHEET_REFS}" (at 50.8 193.04 0) (effects (font (size 1.27 1.27)) (hide yes))))
(wire (pts (xy 93.98 157.48) (xy 127 157.48)) (stroke (width 0) (type default)))
(global_label "SIG_MID1" (shape passive) (at 110.49 157.48 0) (effects (font (size 1.016 1.016)) (justify right)) (property "Intersheetrefs" "${INTERSHEET_REFS}" (at 110.49 157.48 0) (effects (font (size 1.27 1.27)) (hide yes))))
(wire (pts (xy 137.16 157.48) (xy 177.8 157.48)) (stroke (width 0) (type default)))
(wire (pts (xy 177.8 157.48) (xy 215.9 157.48)) (stroke (width 0) (type default)))
(wire (pts (xy 215.9 157.48) (xy 269.24 157.48)) (stroke (width 0) (type default)))
(wire (pts (xy 177.8 157.48) (xy 177.8 185.42)) (stroke (width 0) (type default)))
(junction (at 177.8 157.48) (diameter 0) (color 0 0 0 0))
(wire (pts (xy 215.9 157.48) (xy 215.9 185.42)) (stroke (width 0) (type default)))
(junction (at 215.9 157.48) (diameter 0) (color 0 0 0 0))
(junction (at 215.9 157.48) (diameter 0) (color 0 0 0 0))
(global_label "SENSE1" (shape passive) (at 215.9 157.48 0) (effects (font (size 1.016 1.016)) (justify right)) (property "Intersheetrefs" "${INTERSHEET_REFS}" (at 215.9 157.48 0) (effects (font (size 1.27 1.27)) (hide yes))))
(global_label "GND" (shape passive) (at 177.8 195.58 0) (effects (font (size 1.016 1.016)) (justify right)) (property "Intersheetrefs" "${INTERSHEET_REFS}" (at 177.8 195.58 0) (effects (font (size 1.27 1.27)) (hide yes))))
(global_label "GND" (shape passive) (at 215.9 195.58 0) (effects (font (size 1.016 1.016)) (justify right)) (property "Intersheetrefs" "${INTERSHEET_REFS}" (at 215.9 195.58 0) (effects (font (size 1.27 1.27)) (hide yes))))
(wire (pts (xy 289.56 160.02) (xy 317.5 160.02)) (stroke (width 0) (type default)))
(wire (pts (xy 317.5 160.02) (xy 360.68 160.02)) (stroke (width 0) (type default)))
(wire (pts (xy 317.5 147.32) (xy 317.5 160.02)) (stroke (width 0) (type default)))
(junction (at 317.5 160.02) (diameter 0) (color 0 0 0 0))
(global_label "+3V3" (shape passive) (at 317.5 137.16 0) (effects (font (size 1.016 1.016)) (justify right)) (property "Intersheetrefs" "${INTERSHEET_REFS}" (at 317.5 137.16 0) (effects (font (size 1.27 1.27)) (hide yes))))
(wire (pts (xy 360.68 160.02) (xy 360.68 127)) (stroke (width 0) (type default)))
(wire (pts (xy 360.68 127) (xy 254 127)) (stroke (width 0) (type default)))
(wire (pts (xy 243.84 127) (xy 215.9 127)) (stroke (width 0) (type default)))
(wire (pts (xy 215.9 127) (xy 215.9 157.48)) (stroke (width 0) (type default)))
(global_label "INPUT1" (shape passive) (at 360.68 160.02 180) (effects (font (size 1.016 1.016)) (justify left)) (property "Intersheetrefs" "${INTERSHEET_REFS}" (at 360.68 160.02 0) (effects (font (size 1.27 1.27)) (hide yes))))
(symbol (lib_id "FRC_Sensor_CAN:TP") (at 360.68 185.42000000000002 0) (unit 1) (in_bom no) (on_board yes) (dnp no) (property "Reference" "TP7" (at 360.68 178.92 0) (effects (font (size 1.27 1.27))))(property "Value" "INPUT1" (at 360.68 181.42 0) (effects (font (size 1.016 1.016))))(property "Footprint" "FRC_Sensor_CAN:TestPoint_Pad_D2.0mm" (at 360.68 185.42 0) (effects (font (size 1.27 1.27)) (hide yes)))(property "Datasheet" "" (at 360.68 185.42 0) (effects (font (size 1.27 1.27)) (hide yes)))(property "MPN" "" (at 360.68 185.42 0) (effects (font (size 1.27 1.27)) (hide yes)))(property "Notes" "Bare PCB test pad; excluded from purchased BOM." (at 360.68 185.42 0) (effects (font (size 1.27 1.27)) (hide yes)))(pin "1") )
(wire (pts (xy 360.68 160.02) (xy 360.68 185.42)) (stroke (width 0) (type default)))
(junction (at 360.68 160.02) (diameter 0) (color 0 0 0 0))
(symbol (lib_id "FRC_Sensor_CAN:R") (at 177.8 220.98 270) (unit 1) (in_bom yes) (on_board yes) (dnp no) (property "Reference" "R106" (at 185.8 219.48 90) (effects (font (size 1.27 1.27))))(property "Value" "100k" (at 185.8 222.48 90) (effects (font (size 1.016 1.016))))(property "Footprint" "FRC_Sensor_CAN:R_0805_2012Metric" (at 177.8 220.98 0) (effects (font (size 1.27 1.27)) (hide yes)))(property "Datasheet" "" (at 177.8 220.98 0) (effects (font (size 1.27 1.27)) (hide yes)))(property "MPN" "0805W8F1003T5E" (at 177.8 220.98 0) (effects (font (size 1.27 1.27)) (hide yes)))(property "Notes" " Rev B-2: same-value factory sourcing equivalent." (at 177.8 220.98 0) (effects (font (size 1.27 1.27)) (hide yes)))(pin "1")(pin "2") )
(symbol (lib_id "FRC_Sensor_CAN:R") (at 215.9 248.92000000000002 270) (unit 1) (in_bom yes) (on_board yes) (dnp no) (property "Reference" "R107" (at 223.9 247.42 90) (effects (font (size 1.27 1.27))))(property "Value" "17.8k" (at 223.9 250.42 90) (effects (font (size 1.016 1.016))))(property "Footprint" "FRC_Sensor_CAN:R_0805_2012Metric" (at 215.9 248.92 0) (effects (font (size 1.27 1.27)) (hide yes)))(property "Datasheet" "" (at 215.9 248.92 0) (effects (font (size 1.27 1.27)) (hide yes)))(property "MPN" "ERJ-6ENF1782V" (at 215.9 248.92 0) (effects (font (size 1.27 1.27)) (hide yes)))(property "Notes" "" (at 215.9 248.92 0) (effects (font (size 1.27 1.27)) (hide yes)))(pin "1")(pin "2") )
(symbol (lib_id "FRC_Sensor_CAN:R") (at 279.4 228.6 0) (unit 1) (in_bom yes) (on_board yes) (dnp no) (property "Reference" "R108" (at 279.4 222.1 0) (effects (font (size 1.27 1.27))))(property "Value" "7.15k" (at 279.4 224.6 0) (effects (font (size 1.016 1.016))))(property "Footprint" "FRC_Sensor_CAN:R_0805_2012Metric" (at 279.4 228.6 0) (effects (font (size 1.27 1.27)) (hide yes)))(property "Datasheet" "" (at 279.4 228.6 0) (effects (font (size 1.27 1.27)) (hide yes)))(property "MPN" "RC0805FR-077K15L" (at 279.4 228.6 0) (effects (font (size 1.27 1.27)) (hide yes)))(property "Notes" "" (at 279.4 228.6 0) (effects (font (size 1.27 1.27)) (hide yes)))(pin "1")(pin "2") )
(symbol (lib_id "FRC_Sensor_CAN:CONN2") (at 322.58 241.3 0) (unit 1) (in_bom yes) (on_board yes) (dnp no) (property "Reference" "JP102" (at 322.58 233.53 0) (effects (font (size 1.27 1.27))))(property "Value" "SELECT" (at 322.58 236.03 0) (effects (font (size 1.016 1.016))))(property "Footprint" "FRC_Sensor_CAN:PinHeader_1x02_P2.00mm_Vertical" (at 322.58 241.3 0) (effects (font (size 1.27 1.27)) (hide yes)))(property "Datasheet" "" (at 322.58 241.3 0) (effects (font (size 1.27 1.27)) (hide yes)))(property "MPN" "M22-2010205" (at 322.58 241.3 0) (effects (font (size 1.27 1.27)) (hide yes)))(property "Notes" "Open=industrial thresholds; fitted=3.3/5V logic thresholds." (at 322.58 241.3 0) (effects (font (size 1.27 1.27)) (hide yes)))(pin "1")(pin "2") )
(global_label "+3V3" (shape passive) (at 177.8 215.9 0) (effects (font (size 1.016 1.016)) (justify right)) (property "Intersheetrefs" "${INTERSHEET_REFS}" (at 177.8 215.9 0) (effects (font (size 1.27 1.27)) (hide yes))))
(wire (pts (xy 177.8 226.06) (xy 177.8 228.6)) (stroke (width 0) (type default)))
(wire (pts (xy 177.8 228.6) (xy 215.9 228.6)) (stroke (width 0) (type default)))
(wire (pts (xy 215.9 228.6) (xy 238.76 228.6)) (stroke (width 0) (type default)))
(wire (pts (xy 238.76 228.6) (xy 274.32 228.6)) (stroke (width 0) (type default)))
(wire (pts (xy 215.9 228.6) (xy 215.9 243.84)) (stroke (width 0) (type default)))
(junction (at 215.9 228.6) (diameter 0) (color 0 0 0 0))
(global_label "GND" (shape passive) (at 215.9 254 0) (effects (font (size 1.016 1.016)) (justify right)) (property "Intersheetrefs" "${INTERSHEET_REFS}" (at 215.9 254 0) (effects (font (size 1.27 1.27)) (hide yes))))
(wire (pts (xy 238.76 228.6) (xy 238.76 162.56)) (stroke (width 0) (type default)))
(wire (pts (xy 238.76 162.56) (xy 269.24 162.56)) (stroke (width 0) (type default)))
(junction (at 238.76 228.6) (diameter 0) (color 0 0 0 0))
(global_label "REF1" (shape passive) (at 238.76 228.6 0) (effects (font (size 1.016 1.016)) (justify right)) (property "Intersheetrefs" "${INTERSHEET_REFS}" (at 238.76 228.6 0) (effects (font (size 1.27 1.27)) (hide yes))))
(wire (pts (xy 284.48 228.6) (xy 294.64 228.6)) (stroke (width 0) (type default)))
(wire (pts (xy 294.64 228.6) (xy 294.64 240.03)) (stroke (width 0) (type default)))
(wire (pts (xy 294.64 240.03) (xy 314.96 240.03)) (stroke (width 0) (type default)))
(global_label "LOW_SEL1" (shape passive) (at 294.64 228.6 0) (effects (font (size 1.016 1.016)) (justify right)) (property "Intersheetrefs" "${INTERSHEET_REFS}" (at 294.64 228.6 0) (effects (font (size 1.27 1.27)) (hide yes))))
(global_label "GND" (shape passive) (at 314.96 242.57 0) (effects (font (size 1.016 1.016)) (justify right)) (property "Intersheetrefs" "${INTERSHEET_REFS}" (at 314.96 242.57 0) (effects (font (size 1.27 1.27)) (hide yes))))
(wire (pts (xy 38.1 243.84) (xy 38.1 236.22)) (stroke (width 0) (type default)))
(global_label "+3V3" (shape passive) (at 38.1 236.22 0) (effects (font (size 1.016 1.016)) (justify right)) (property "Intersheetrefs" "${INTERSHEET_REFS}" (at 38.1 236.22 0) (effects (font (size 1.27 1.27)) (hide yes))))
(wire (pts (xy 38.1 259.08) (xy 38.1 266.7)) (stroke (width 0) (type default)))
(global_label "GND" (shape passive) (at 38.1 266.7 0) (effects (font (size 1.016 1.016)) (justify right)) (property "Intersheetrefs" "${INTERSHEET_REFS}" (at 38.1 266.7 0) (effects (font (size 1.27 1.27)) (hide yes))))
(symbol (lib_id "FRC_Sensor_CAN:COMP4") (at 38.1 251.46 0) (unit 5) (in_bom yes) (on_board yes) (dnp no) (property "Reference" "U7" (at 54.1 249.46 0) (effects (font (size 1.27 1.27))))(property "Value" "LM339LV" (at 54.1 253.46 0) (effects (font (size 1.016 1.016))))(property "Footprint" "FRC_Sensor_CAN:SOIC-14_3.9x8.7mm_P1.27mm" (at 38.1 251.46 0) (effects (font (size 1.27 1.27)) (hide yes)))(property "Datasheet" "" (at 38.1 251.46 0) (effects (font (size 1.27 1.27)) (hide yes)))(property "MPN" "LM339LVDR" (at 38.1 251.46 0) (effects (font (size 1.27 1.27)) (hide yes)))(property "Notes" "Rail-to-rail failsafe comparator on regulated 3V3. 0-30V signal is divided before this pin; NOT a 30V supply IC. Same SO14 pin assignment as LM2901B." (at 38.1 251.46 0) (effects (font (size 1.27 1.27)) (hide yes)))(pin "3")(pin "12") )
(wire (pts (xy 109.22 254) (xy 101.6 254)) (stroke (width 0) (type default)))
(global_label "+3V3" (shape passive) (at 101.6 254 0) (effects (font (size 1.016 1.016)) (justify right)) (property "Intersheetrefs" "${INTERSHEET_REFS}" (at 101.6 254 0) (effects (font (size 1.27 1.27)) (hide yes))))
(wire (pts (xy 119.38 254) (xy 127 254)) (stroke (width 0) (type default)))
(global_label "GND" (shape passive) (at 127 254 180) (effects (font (size 1.016 1.016)) (justify left)) (property "Intersheetrefs" "${INTERSHEET_REFS}" (at 127 254 0) (effects (font (size 1.27 1.27)) (hide yes))))
(symbol (lib_id "FRC_Sensor_CAN:C") (at 114.3 254.0 0) (unit 1) (in_bom yes) (on_board yes) (dnp no) (property "Reference" "C50" (at 114.3 247.5 0) (effects (font (size 1.27 1.27))))(property "Value" "100nF" (at 114.3 250 0) (effects (font (size 1.016 1.016))))(property "Footprint" "FRC_Sensor_CAN:C_0805_2012Metric" (at 114.3 254 0) (effects (font (size 1.27 1.27)) (hide yes)))(property "Datasheet" "" (at 114.3 254 0) (effects (font (size 1.27 1.27)) (hide yes)))(property "MPN" "CL21B104KCFNNNE" (at 114.3 254 0) (effects (font (size 1.27 1.27)) (hide yes)))(property "Notes" " Rev B-2: same-value factory sourcing equivalent." (at 114.3 254 0) (effects (font (size 1.27 1.27)) (hide yes)))(pin "1")(pin "2") )
(wire (pts (xy 358.14 226.06) (xy 350.52 226.06)) (stroke (width 0) (type default)))
(global_label "GND" (shape passive) (at 350.52 226.06 0) (effects (font (size 1.016 1.016)) (justify right)) (property "Intersheetrefs" "${INTERSHEET_REFS}" (at 350.52 226.06 0) (effects (font (size 1.27 1.27)) (hide yes))))
(wire (pts (xy 358.14 231.14) (xy 350.52 231.14)) (stroke (width 0) (type default)))
(global_label "+3V3" (shape passive) (at 350.52 231.14 0) (effects (font (size 1.016 1.016)) (justify right)) (property "Intersheetrefs" "${INTERSHEET_REFS}" (at 350.52 231.14 0) (effects (font (size 1.27 1.27)) (hide yes))))
(no_connect (at 378.46 228.6))
(symbol (lib_id "FRC_Sensor_CAN:COMP4") (at 368.3 228.6 0) (unit 4) (in_bom yes) (on_board yes) (dnp no) (property "Reference" "U7" (at 368.3 219.56 0) (effects (font (size 1.27 1.27))))(property "Value" "LM339LV" (at 368.3 222.06 0) (effects (font (size 1.016 1.016))))(property "Footprint" "FRC_Sensor_CAN:SOIC-14_3.9x8.7mm_P1.27mm" (at 368.3 228.6 0) (effects (font (size 1.27 1.27)) (hide yes)))(property "Datasheet" "" (at 368.3 228.6 0) (effects (font (size 1.27 1.27)) (hide yes)))(property "MPN" "LM339LVDR" (at 368.3 228.6 0) (effects (font (size 1.27 1.27)) (hide yes)))(property "Notes" "Rail-to-rail failsafe comparator on regulated 3V3. 0-30V signal is divided before this pin; NOT a 30V supply IC. Same SO14 pin assignment as LM2901B." (at 368.3 228.6 0) (effects (font (size 1.27 1.27)) (hide yes)))(pin "11")(pin "10")(pin "13") )
(text "Threshold jumper open: LOW <=4V, HIGH >=7V.\nJumper fitted: LOW <=0.8V, HIGH >=2.4V.\n0-30V signal target. 1nF input filter; digital debounce in firmware.\nDo not apply external power to VPORT." (at 15 273 0) (effects (font (size 1.27 1.27)) (justify left top)))
(embedded_fonts no))
